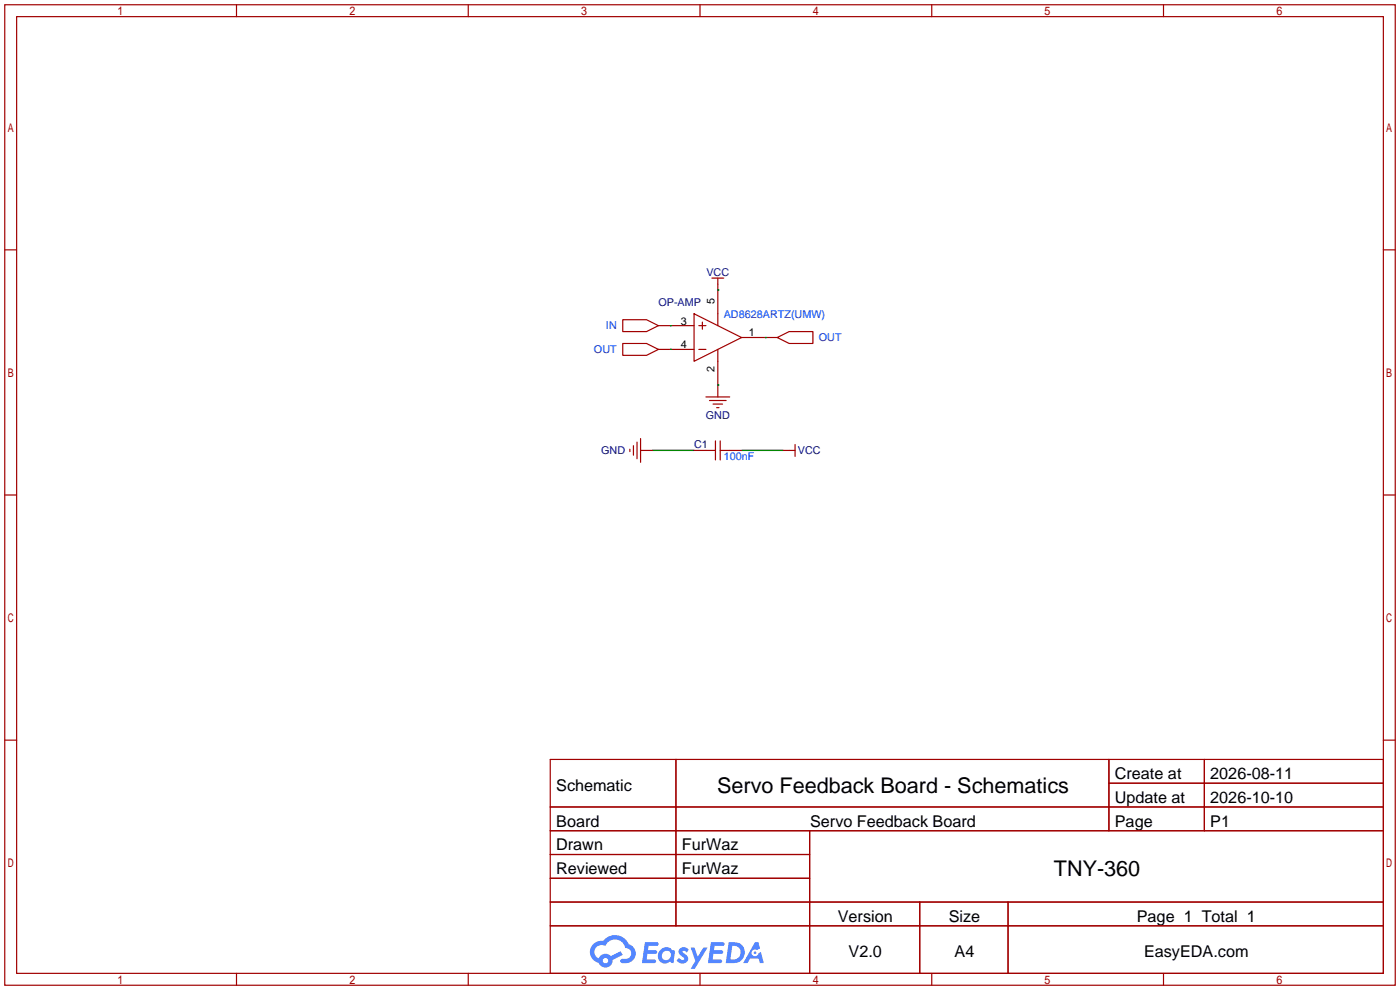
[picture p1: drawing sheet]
<svg xmlns="http://www.w3.org/2000/svg" width="299mm" height="212mm" viewBox="0 0 299 212" stroke-linecap="round" stroke-linejoin="round" font-family="sans-serif">
<g fill="none" stroke="#a10000" stroke-width=".25">
<path d="M1 1h297.2v209.6h-297.2zM3.6 3.6h292.1v204.4h-292.1zM50.5 1v2.6M100.1 1v2.6M149.6 1v2.6M199.1 1v2.6M248.7 1v2.6M1 53.4h2.6M295.7 53.4h2.5M1 105.8h2.6M295.7 105.8h2.5M1 158.2h2.6"/>
<path d="M295.7 158.2h2.5M117.6 162.3h178.1v45.7h-178.1zM117.6 172.5h178.1M117.6 177.5h178.1M144.5 162.3v35.6M173 177.5v30.5M237 162.3v15.2M237 167.4h58.7M257.4 162.3v15.2M117.6 182.6h55.4M117.6 192.8h178.1M117.6 187.7h55.4"/>
<path d="M117.6 197.9h178.1M196.6 192.8v15.2M215.4 192.8v15.2M50.5 208v2.6M100.1 208v2.6M149.6 208v2.6M199.1 208v2.6M248.7 208v2.6"/>
</g>
<g fill="#5487ff">
<path d="M145.3 202.7a1.3 1.3 0 0 1 1.9 .3l-.4 .6a.54 .54 0 0 0-.9-.2l.1 .2a1.34 1.34 0 0 1 .9 1.8 1.47 1.47 0 0 1-2.3-.1l.5-.6 .8 .5a.31 .31 0 0 0 .4-.3 .31 .31 0 0 0-.3-.4 1.12 1.12 0 0 1-.7-1.8z"/>
<path d="M147.6 202.5h.9l.6 2 1.2-2h.9l-2.7 4.6h-.9l1-1.7z"/>
<path d="M137.8 201.4h1.7a1.31 1.31 0 0 1 1.2 .2 .4 .4 0 0 1-.3 .5l-1.8 .1-.1 .9h1.6a.4 .4 0 0 1 .4 .4 .4 .4 0 0 1-.5 .4h-1.6l-.2 1.2h1.4a.46 .46 0 0 1 .5 0 .46 .46 0 0 1 .1 .5l-.4 .2h-2.6z"/>
<path d="M151.9 201.4h1.7a1.32 1.32 0 0 1 1.2 .2 .39 .39 0 0 1-.3 .5l-1.8 .1-.1 .9h1.6a.4 .4 0 0 1 .4 .4 .4 .4 0 0 1-.4 .4h-1.7l-.2 1.2h1.4a.46 .46 0 0 1 .5 0 .46 .46 0 0 1 .1 .5l-.4 .2h-2.6z"/>
<path d="M161.3 201.4h.8l.3 1.3-.6 .4a.75 .75 0 0 0-1.1 .3 .75 .75 0 0 0 .5 1 .75 .75 0 0 0 .9-.7l.5-.2 .6 2.3h-.8l-.3-.9h-1.8l-.5 .9h-1z"/>
<path d="M155.7 201.4l-.6 4.4h1.5a2.27 2.27 0 0 0 2.6-2.2 2.27 2.27 0 0 0-2.7-2.2zM156.5 202.1a1.5 1.5 0 0 1 1.8 1.6 1.5 1.5 0 0 1-1.9 1.4h-.3z"/>
<path d="M141.2 203a1.6 1.6 0 0 0-.3 2.3 1.6 1.6 0 0 0 2.3 .2l.7 .3 .3-2.4-.1-.3-.5-.1a1.58 1.58 0 0 0-2.4 0zM141.8 203.5a.98 .98 0 0 1 1.6 .4 .98 .98 0 0 1-1.1 1.3 .94 .94 0 0 1-.9-.7 .94 .94 0 0 1 .4-1z"/>
<path d="M126.8 201.8a2.37 2.37 0 0 0 1.1 4 1.54 1.54 0 0 0 1.8 1 1.54 1.54 0 0 0 1.2-1.6l2.2-1.1-.5-.8-2 1a1.57 1.57 0 0 0-2.7 .5 1.5 1.5 0 0 1-.7-2.1 1.5 1.5 0 0 1 2.2-.5 2.23 2.23 0 0 1 2.3-1.4 2.23 2.23 0 0 1 2 1.8 1.16 1.16 0 0 1 1.2 1.1 1.16 1.16 0 0 1-1.1 1.2h-.7a.47 .47 0 0 0-.5 .4 .47 .47 0 0 0 .4 .5 2.17 2.17 0 0 0 2.5-.9 2.17 2.17 0 0 0-.3-2.7l-.8-.4a3.2 3.2 0 0 0-5.5-.7l-1.1 .1zM128.8 205.3a.6 .6 0 0 1 1.2 0 .6 .6 0 0 1-1.2 0z"/>
<circle cx="161.4" cy="203.6" r=".28"/>
</g>
<path d="M143.3 69.6h.1M143.3 74.7h.1M153.4 62h.1M163.6 72.1h.1M139.4 96.3h8.9M153.4 82.3h.1M158.5 96.3h8.9" fill="none" stroke="#008700" stroke-width=".25"/>
<g fill="none" stroke="#a10000" stroke-width=".25">
<path d="M152.1 59.4h2.6M153.4 59.4v10.2M133.1 68.3h5.1l2.5 1.3-2.5 1.3h-5.1zM133.1 73.4h5.1l2.5 1.3-2.5 1.2h-5.1zM140.7 74.7h7.6M140.7 69.6h7.6M148.3 67.1l10.2 5-10.2 5.1zM149.4 74.7h1.5M149.4 69.6h1.5M150.1 68.8v1.6M153.4 74.7v10.1M158.5 72.1h7.6"/>
<path d="M166.1 72.1l2.6-1.2h5v2.5h-5zM134.6 96v.5M135.4 95.2v2.1M136.1 94.5v3.5M136.9 96.3h2.5M136.9 93.7v5.1M148.3 96.3h4.6M150.9 84.8h5.1M151.6 85.6h3.6M152.4 86.4h2M152.9 94.2v4.1M153.2 87.1h.5"/>
<path d="M153.9 96.3h4.6M153.9 94.2v4.1M167.4 96.3h2.5M169.9 95v2.5"/>
</g>
<g font-size="4.6">
<text x="153.3" y="169.4">Servo Feedback Board - Schematics</text>
<text x="225.2" y="187.2">TNY-360</text>
</g>
<g font-size="3.5">
<text x="238.3" y="166.5">Create at</text>
<text x="258.7" y="166.5">2026-08-11</text>
<text x="118.9" y="169.1">Schematic</text>
<text x="238.3" y="171.6">Update at</text>
<text x="258.7" y="171.6">2026-10-10</text>
<text x="118.9" y="176.7">Board</text>
<text x="173.1" y="176.7">Servo Feedback Board</text>
<text x="238.3" y="176.7">Page</text>
<text x="258.7" y="176.7">P1</text>
<text x="118.9" y="181.8">Drawn</text>
<text x="145.7" y="181.8">FurWaz</text>
<text x="118.9" y="186.8">Reviewed</text>
<text x="145.7" y="186.8">FurWaz</text>
<text x="179.1" y="197">Version</text>
<text x="202.8" y="197">Size</text>
<text x="243" y="197">Page 1 Total 1</text>
<text x="181.4" y="204.6">V2.0</text>
<text x="204" y="204.6">A4</text>
<text x="244.5" y="204.6">EasyEDA.com</text>
</g>
<g font-size="2.3" fill="#000080">
<text x="151" y="59">VCC</text>
<text x="140.7" y="65.3">OP-AMP</text>
<text x="150.9" y="89.5">GND</text>
<text x="148.3" y="95.8">C1</text>
<text x="128.5" y="97.1">GND</text>
<text x="170.5" y="97.1">VCC</text>
</g>
<g font-size="2.3">
<text x="152.7" y="65" transform="rotate(-90 152.7 65)">5</text>
<text x="145.5" y="69.4">3</text>
<text x="160" y="71.9">1</text>
<text x="145.5" y="74.4">4</text>
<text x="152.7" y="79.5" transform="rotate(-90 152.7 79.5)">2</text>
</g>
<g font-size="2.3" fill="#00f">
<text x="129.5" y="70.4">IN</text>
<text x="154.7" y="67.9">AD8628ARTZ(UMW)</text>
<text x="127" y="75.5">OUT</text>
<text x="175" y="72.9">OUT</text>
<text x="154.7" y="98.3">100nF</text>
</g>
</svg>
